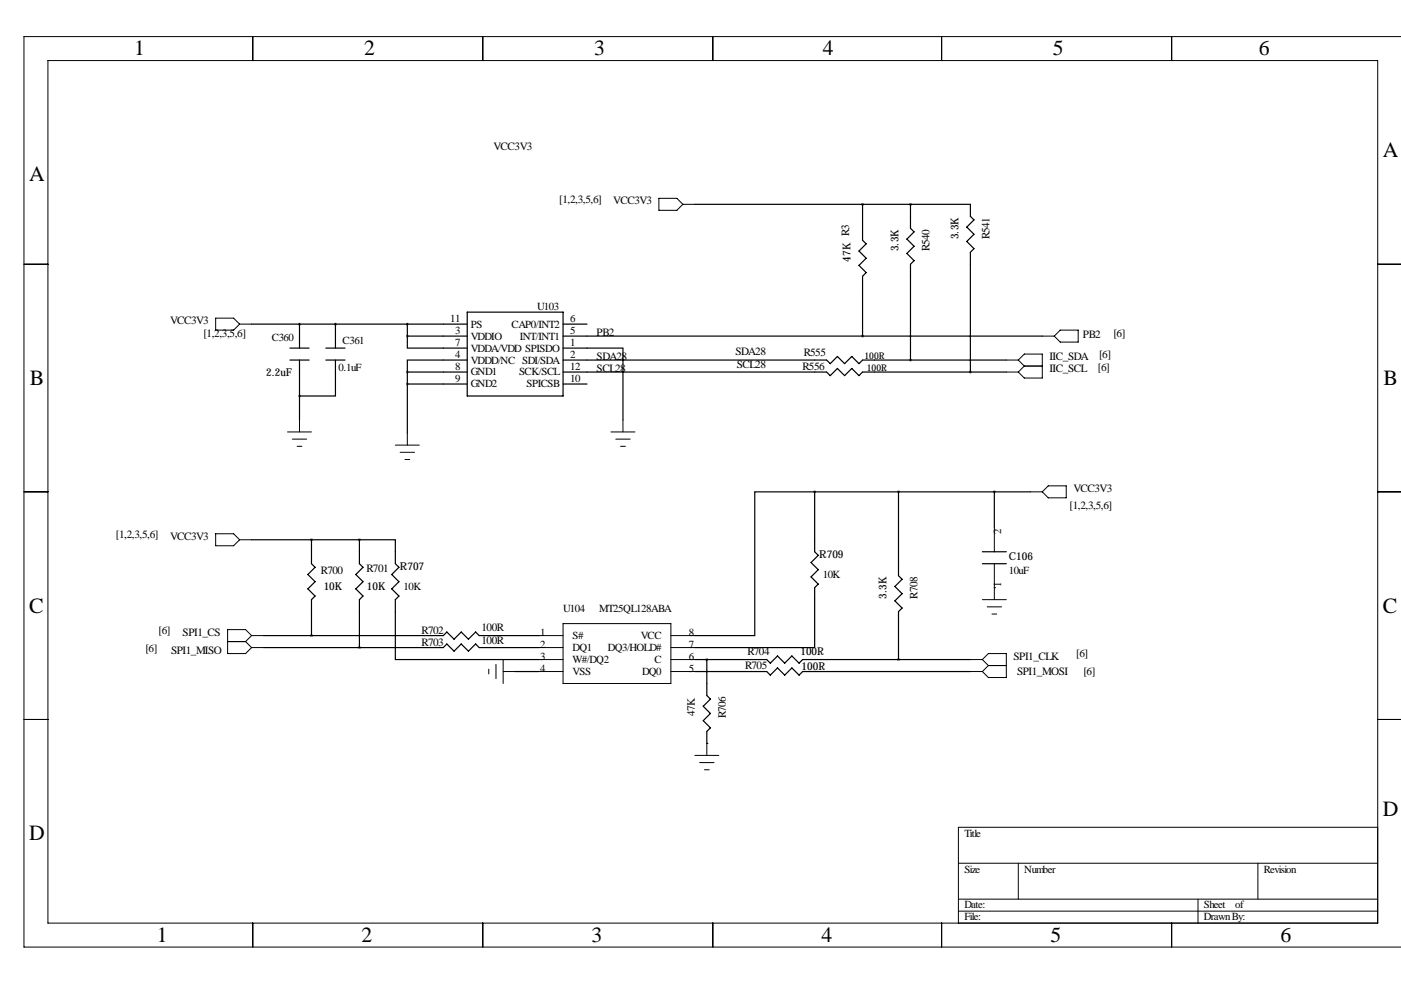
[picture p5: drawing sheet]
<svg xmlns="http://www.w3.org/2000/svg" width="297mm" height="211mm" viewBox="0 0 297 211" stroke-linecap="round" stroke-linejoin="round" font-family="sans-serif">
<g fill="none" stroke="#000" stroke-width=".21">
<path d="M10.2 12.8h281.9v182.9h-281.9zM53.6 7.8v5M102.4 7.8v5M151.1 7.8v5M199.6 7.8v5M248.4 7.8v5M297.1 7.8h-292v193h292M5.1 56h5.1M139.7 42.1h3.8l1.3 1.2-1.3 1.3h-3.8zM144.8 43.3h2.5M292.1 56h5M45.7 67.5h3.8l1.3 1.2-1.3 1.3h-3.8z"/>
<path d="M50.8 68.7h2.5M213.4 78.9h2.5M213.4 76.3h2.5M215.9 76.3l1.3-1.2h3.8v5.1h-3.8l-1.3-1.3M215.9 76.3l1.3 1.3M217.2 77.6h3.8M217.2 77.6l-1.3 1.3M221 71.3h2.5M223.5 71.3l1.3-1.3h3.8v2.5h-3.8zM61 91.6h5M62 93.1h3M63 94.6h1"/>
<path d="M63.5 89v2.6M83.8 94.4h5.1M84.8 95.9h3.1M85.9 97.4h1M86.4 91.8v2.6M129.5 91.6h5.1M130.6 93.1h3M131.6 94.6h1M132.1 89v2.6M5.1 104.3h5.1M45.7 113.2h3.8l1.3 1.2-1.3 1.3h-3.8zM50.8 114.4h2.5"/>
<path d="M210.8 111.9v5.1M210.8 119.5v7.6M218.4 104.3h2.6M222.2 103h3.9v2.6h-3.9l-1.2-1.3zM292.1 104.3h5M48.3 136h3.8M52.1 136l1.2 1.3M53.3 134.8h2.6M53.3 137.3h2.6M53.3 134.8l-1.2 1.2M53.3 134.8l-1.2-1.3h-3.8v5.1h3.8l1.2-1.3M106.7 139.8v5.1"/>
<path d="M114.3 134.8h5.1M114.3 137.3h5.1M114.3 139.8h5.1M119.4 132.2h22.8v12.7h-22.8zM142.2 134.8h5.1M142.2 137.3h5.1M142.2 139.8h5.1M205.7 139.8h2.6M208.3 127.1h5.1M208.3 139.8l1.2-1.2h3.9v5.1h-3.9l-1.2-1.3M208.3 139.8l1.2 1.3M209.3 128.7h3"/>
<path d="M210.3 130.2h1M5.1 152.5h5.1M103.6 141.9v1M105.2 140.9v3M106.7 142.4h2.5M114.3 142.4h5.1M142.2 142.4h5.1M149.9 157.6v2.6M205.7 142.4h2.6M209.5 141.1h3.9M209.5 141.1l-1.2 1.3M292.1 152.5h5"/>
<path d="M147.3 160.2h5.1M148.3 161.7h3.1M149.4 163.2h1M292.1 175.4h-88.9v20.3M53.6 195.7v5.1M102.4 195.7v5.1M151.1 195.7v5.1M199.6 195.7v5.1M203.2 193.2h88.9M203.2 190.6h88.9M203.2 183h88.9M215.9 183v7.6"/>
<path d="M248.4 195.7v5.1M254 190.6v5.1M266.7 183v7.6"/>
</g>
<g fill="none" stroke="#000" stroke-width=".25">
<path d="M147.3 43.3h58.4v2.6l.8 .7-1.5 1.5 1.5 1.6-1.5 1.5 1.5 1.5-.8 .8v25.4M182.9 43.3v7.6l.7 .8-1.5 1.5 1.5 1.6-1.5 1.5 1.5 1.5-.7 .8v12.7M193 43.3v5.1l.8 .8-1.5 1.5 1.5 1.5-1.5 1.5 1.5 1.6-.8 .7v20.3M53.3 68.7h45.8M61.5 76.3h4M61.5 73.8h4M63.5 68.7v5.1M63.5 76.3v12.7M69.1 76.3h4.1M69.1 73.8h4.1M71.1 76.3v7.7h-7.6M71.1 68.7v5.1"/>
<path d="M86.4 71.3v2.5h12.7M86.4 78.9h12.7M86.4 71.3h12.7M86.4 68.7v2.6M86.4 78.9v12.9M99.1 76.3h-12.7v2.6M99.1 66.2h20.3v17.8h-20.3zM119.4 73.8h12.7v15.2M119.4 76.3h55.9l.7 .8 1.5-1.5 1.6 1.5 1.5-1.5 1.5 1.5 .8-.8h30.5M119.4 78.9h55.9l.7 .7 1.5-1.5 1.6 1.5 1.5-1.5 1.5 1.5 .8-.7h30.5M119.4 71.3h101.6M119.4 68.7h5.1"/>
<path d="M86.4 81.4h12.7M119.4 81.4h5.1M53.3 114.4h22.9M66 114.4v5.1l.8 .8-1.5 1.5 1.5 1.5-1.5 1.6 1.5 1.5-.8 .7v7.7M76.2 114.4h7.6v5.1l.8 .8-1.5 1.5 1.5 1.5-1.5 1.6 1.5 1.5-.8 .7v12.7h30.5M76.2 114.4v5.1l.8 .8-1.6 1.5 1.6 1.5-1.6 1.6 1.6 1.5-.8 .7v10.2M172.7 104.3h-12.7v30.5h-12.7M172.7 104.3v12.7l.8 .7-1.5 1.6 1.5 1.5-1.5 1.5 1.5 1.5-.8 .8v12.7h-25.4M172.7 104.3h45.7M190.5 104.3v17.8l.8 .7-1.6 1.5 1.6 1.6-1.6 1.5 1.6 1.5-.8 .8v10.1M208.3 119.5h5.1M208.3 117h5.1"/>
<path d="M210.8 104.3v7.6M55.9 134.8h38.1l.7-.8 1.6 1.5 1.5-1.5 1.5 1.5 1.5-1.5 .8 .8h12.7M55.9 137.3h38.1l.7-.8 1.6 1.6 1.5-1.6 1.5 1.6 1.5-1.6 .8 .8h12.7M147.3 139.8h15.3l.7 .8 1.5-1.5 1.6 1.5 1.5-1.5 1.5 1.5 .8-.8h35.5M149.9 139.8v7.7l.7 .7-1.5 1.5 1.5 1.6-1.5 1.5 1.5 1.5-.7 .8v2.5M210.8 124.6h.1M109.2 142.4h5.1M147.3 142.4h15.3l.7 .7 1.5-1.5 1.6 1.5 1.5-1.5 1.5 1.5 .8-.7h35.5M149.9 157.6h.1"/>
</g>
<path d="M193 76.3a.05 .05 0 0 0 .1 0 .05 .05 0 0 0-.1 0zM205.7 78.9a.05 .05 0 0 0 .1 0 .05 .05 0 0 0-.1 0zM66 134.8a.05 .05 0 0 0 .1 0 .05 .05 0 0 0-.1 0zM149.8 139.8a.05 .05 0 0 0 .1 0 .05 .05 0 0 0-.1 0zM66 114.4a.05 .05 0 0 0 .1 0 .05 .05 0 0 0-.1 0zM193 43.3a.05 .05 0 0 0 .1 0 .05 .05 0 0 0-.1 0zM86.3 68.7a.05 .05 0 0 0 .1 0 .05 .05 0 0 0-.1 0zM86.3 71.3a.05 .05 0 0 0 .1 0 .05 .05 0 0 0-.1 0zM86.3 78.9a.05 .05 0 0 0 .1 0 .05 .05 0 0 0-.1 0zM86.3 81.4a.05 .05 0 0 0 .1 0 .05 .05 0 0 0-.1 0z" fill="#000" stroke="#000" stroke-width=".51"/>
<g font-size="4.6">
<text x="28.4" y="11.8">1</text>
<text x="77.2" y="11.8">2</text>
<text x="125.9" y="11.8">3</text>
<text x="174.5" y="11.8">4</text>
<text x="223.2" y="11.8">5</text>
<text x="266.9" y="11.8">6</text>
<text x="293.2" y="33.4">A</text>
<text x="6.2" y="38.4">A</text>
<text x="6.3" y="81.6">B</text>
<text x="293.3" y="81.6">B</text>
<text x="6.2" y="129.9">C</text>
<text x="293.2" y="129.9">C</text>
<text x="293.2" y="173.1">D</text>
<text x="6.2" y="178.1">D</text>
<text x="33.2" y="199.7">1</text>
<text x="76.7" y="199.7">2</text>
<text x="125.4" y="199.7">3</text>
<text x="174.2" y="199.7">4</text>
<text x="222.7" y="199.7">5</text>
<text x="271.5" y="199.7">6</text>
</g>
<g font-size="2.4">
<text x="104.6" y="31.9">VCC3V3</text>
<text x="118.6" y="43.1">[1,2,3,5,6]</text>
<text x="130" y="43.3">VCC3V3</text>
<text x="197.1" y="53.2" transform="rotate(-90 197.1 53.2)">R540</text>
<text x="209.8" y="50.7" transform="rotate(-90 209.8 50.7)">R541</text>
<text x="36.1" y="68.7">VCC3V3</text>
<text x="43.1" y="71.5">[1,2,3,5,6]</text>
<text x="126.5" y="71.3">PB2</text>
<text x="229.6" y="71.8">PB2</text>
<text x="236.1" y="71.5">[6]</text>
<text x="126.5" y="76.3">SDA28</text>
<text x="155.9" y="75.3">SDA28</text>
<text x="170.4" y="75.6">R555</text>
<text x="222.5" y="76.3">IIC_SDA</text>
<text x="233" y="75.8">[6]</text>
<text x="126.5" y="78.9">SCL28</text>
<text x="156.2" y="78.1">SCL28</text>
<text x="170.2" y="78.4">R556</text>
<text x="222.5" y="78.9">IIC_SCL</text>
<text x="232.8" y="78.6">[6]</text>
<text x="226.8" y="107.8">[1,2,3,5,6]</text>
<text x="227.6" y="104.3">VCC3V3</text>
<text x="24.6" y="114.2">[1,2,3,5,6]</text>
<text x="36.1" y="114.4">VCC3V3</text>
<text x="68.1" y="121.8">R700</text>
<text x="77.7" y="121.3">R701</text>
<text x="194.5" y="126.9" transform="rotate(-90 194.5 126.9)">R708</text>
<text x="33.6" y="134.5">[6]</text>
<text x="38.7" y="134.8">SPI1_CS</text>
<text x="89.4" y="134.5">R702</text>
<text x="89.4" y="137">R703</text>
<text x="102.1" y="133.7">100R</text>
<text x="102.1" y="136.5">100R</text>
<text x="30.8" y="138.3">[6]</text>
<text x="36.3" y="138.6">SPI1_MISO</text>
<text x="158" y="141.9">R705</text>
<text x="158.5" y="138.8">R704</text>
<text x="214.9" y="139.8">SPI1_CLK</text>
<text x="215.6" y="143.1">SPI1_MOSI</text>
<text x="228.2" y="139.3">[6]</text>
<text x="229.7" y="143.1">[6]</text>
<text x="147.3" y="151.9" transform="rotate(-90 147.3 151.9)">47K</text>
<text x="153.9" y="152.3" transform="rotate(-90 153.9 152.3)">R706</text>
</g>
<g font-size="2.3">
<text x="190.5" y="53.2" transform="rotate(-90 190.5 53.2)">3.3K</text>
<text x="203.2" y="50.7" transform="rotate(-90 203.2 50.7)">3.3K</text>
<text x="180.3" y="55.5" transform="rotate(-90 180.3 55.5)">47K R3</text>
<text x="113.9" y="65.8">U103</text>
<text x="95.4" y="68.2">11</text>
<text x="96.5" y="70.8">3</text>
<text x="99.8" y="72">VDDIO</text>
<text x="99.8" y="69.5">PS</text>
<text x="108.5" y="69.5">CAP0/INT2</text>
<text x="110.2" y="72">INT/INT1</text>
<text x="120.9" y="70.8">5</text>
<text x="120.9" y="68.2">6</text>
<text x="57.6" y="72.2">C360</text>
<text x="72.6" y="73">C361</text>
<text x="96.5" y="75.8">4</text>
<text x="96.5" y="73.3">7</text>
<text x="99.8" y="77.1">VDDD/NC SDI/SDA</text>
<text x="99.8" y="74.5">VDDA/VDD SPISDO</text>
<text x="120.9" y="73.3">1</text>
<text x="120.9" y="75.8">2</text>
<text x="56.4" y="79.6">2.2uF</text>
<text x="71.8" y="78.6">0.1uF</text>
<text x="96.5" y="78.4">8</text>
<text x="96.5" y="80.9">9</text>
<text x="99.8" y="79.6">GND1</text>
<text x="99.8" y="82.2">GND2</text>
<text x="110.1" y="79.6">SCK/SCL</text>
<text x="111.6" y="82.2">SPICSB</text>
<text x="120.9" y="80.9">10</text>
<text x="120.9" y="78.4">12</text>
<text x="212.3" y="113.2" transform="rotate(-90 212.3 113.2)">2</text>
<text x="173.7" y="118.3">R709</text>
<text x="213.9" y="118.8">C106</text>
<text x="68.6" y="125.1">10K</text>
<text x="77.8" y="125.1">10K</text>
<text x="84.8" y="120.8">R707</text>
<text x="85.5" y="125.1">10K</text>
<text x="174.4" y="122.6">10K</text>
<text x="212.3" y="124.4" transform="rotate(-90 212.3 124.4)">1</text>
<text x="213.9" y="121.7">10uF</text>
<text x="119.4" y="129.7">U104</text>
<text x="127" y="129.7">MT25QL128ABA</text>
<text x="188" y="126.9" transform="rotate(-90 188 126.9)">3.3K</text>
<text x="114.5" y="134.8">1</text>
<text x="114.5" y="137.3">2</text>
<text x="121.4" y="135.5">S#</text>
<text x="135.9" y="135.5">VCC</text>
<text x="146" y="137.3">7</text>
<text x="146" y="134.8">8</text>
<text x="114.5" y="139.8">3</text>
<text x="114.5" y="142.4">4</text>
<text x="121.4" y="138">DQ1</text>
<text x="121.4" y="140.6">W#/DQ2</text>
<text x="121.4" y="143.1">VSS</text>
<text x="128.9" y="138">DQ3/HOLD#</text>
<text x="136.1" y="143.1">DQ0</text>
<text x="138.8" y="140.6">C</text>
<text x="146" y="142.4">5</text>
<text x="146" y="139.8">6</text>
<text x="169.7" y="138.8">100R</text>
<text x="170" y="142.1">100R</text>
<text x="204.5" y="177.4">Title</text>
<text x="204.5" y="185">Size</text>
<text x="217.2" y="185">Number</text>
<text x="268" y="185">Revision</text>
<text x="204.5" y="195.2">File:</text>
<text x="204.5" y="192.6">Date:</text>
<text x="255.3" y="192.6">Sheet</text>
<text x="255.3" y="195.2">Drawn By:</text>
<text x="261.9" y="192.6">of</text>
</g>
<g font-size="2">
<text x="183.3" y="76.1">100R</text>
<text x="183.8" y="78.6">100R</text>
</g>
</svg>
